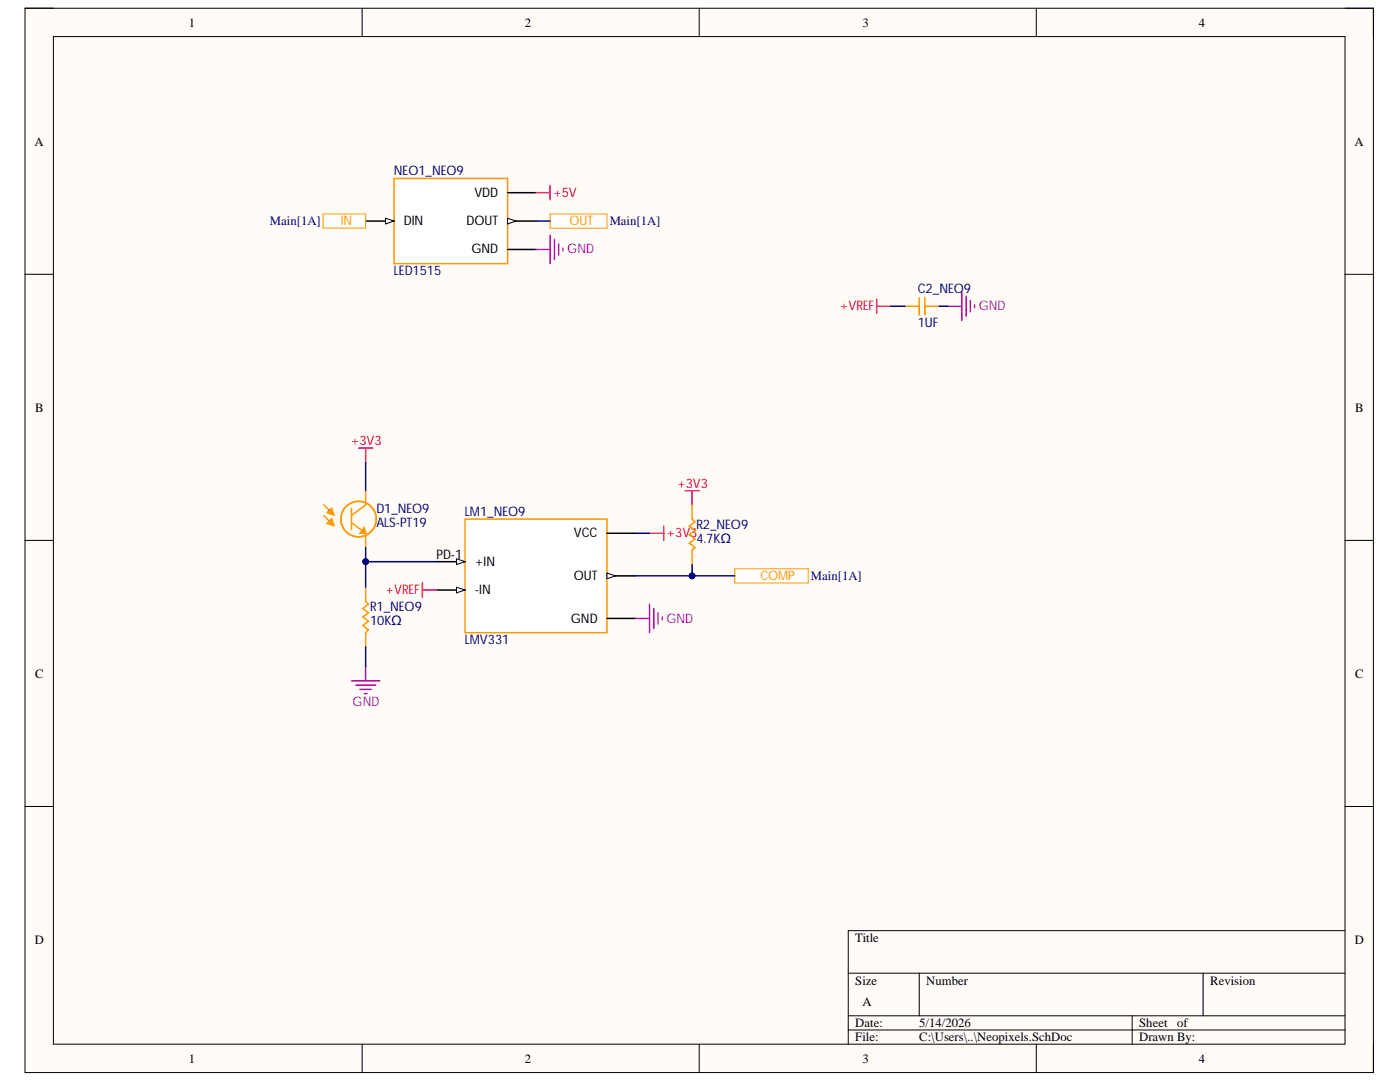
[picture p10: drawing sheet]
<svg xmlns="http://www.w3.org/2000/svg" width="279mm" height="216mm" viewBox="0 0 279 216" stroke-linecap="round" stroke-linejoin="round" font-family="sans-serif">
<path d="M5 1.6h269.1v212.4h-269.1z" fill-rule="evenodd" fill="#fffcf8"/>
<path d="M5 1.6h269.1v212.4h-269.1z" fill="none" stroke="#000" stroke-width=".2"/>
<path d="M10.7 7.3h257.7v201.1h-257.7z" fill-rule="evenodd" fill="#fffcf8"/>
<g fill="none" stroke="#000" stroke-width=".2">
<path d="M5 1.6h5.7M10.7 7.3h257.7v201.1h-257.7zM72.3 1.6v5.7M139.5 1.6v5.7M206.8 1.6v5.7M268.4 1.6h5.7v5.7M5 54.7h5.7M268.4 54.7h5.7M5 107.8h5.7M268.4 107.8h5.7M5 160.9h5.7M268.4 160.9h5.7"/>
<path d="M169.3 194.2h99.1M183.5 194.2v8.5M240.1 194.2v8.5M268.4 185.7h-99.1v22.7M72.3 208.4v5.6M139.5 208.4v5.6M169.3 202.7h99.1M169.3 205.5h99.1M206.8 208.4v5.6M225.9 202.7v5.7M274.1 208.4v5.6"/>
</g>
<path d="M78.6 35.6h22.7v17h-22.7z" fill-rule="evenodd" fill="#fff"/>
<path d="M78.6 35.6h22.7v17h-22.7z" fill="none" stroke="#f90" stroke-width=".3"/>
<path d="M73 44.1h5.6" fill="none" stroke="#000" stroke-width=".3"/>
<path d="M76.9 43.5l1.7 .6-1.7 .6z" fill="#f8fcff"/>
<path d="M76.9 43.5l1.7 .6-1.7 .6z" fill="none" stroke="#000" stroke-width=".2"/>
<path d="M101.3 38.4h5.7M101.3 44.1h5.7" fill="none" stroke="#000" stroke-width=".3"/>
<path d="M101.3 43.5l1.7 .6-1.7 .6z" fill="#f8fcff"/>
<path d="M101.3 43.5l1.7 .6-1.7 .6z" fill="none" stroke="#000" stroke-width=".2"/>
<path d="M101.3 49.8h5.7" fill="none" stroke="#000" stroke-width=".3"/>
<path d="M107 49.8h2.8M109.8 46.9v5.7M110.7 47.8v4M111.5 48.6v2.3M112.3 49.5v.6" fill="none" stroke="#90f" stroke-width=".3"/>
<path d="M107 38.4h2.8M109.8 37v2.9" fill="none" stroke="#f00" stroke-width=".3"/>
<path d="M64.5 42.7h8.5v2.8h-8.5z" fill-rule="evenodd" fill="#fff"/>
<path d="M64.5 42.7h8.5v2.8h-8.5z" fill="none" stroke="#f90" stroke-width=".2"/>
<path d="M109.8 42.7h11.3v2.8h-11.3z" fill-rule="evenodd" fill="#fff"/>
<path d="M109.8 42.7h11.3v2.8h-11.3z" fill="none" stroke="#f90" stroke-width=".2"/>
<path d="M71.6 89.4h2.8M73 89.4v2.9" fill="none" stroke="#f00" stroke-width=".3"/>
<path d="M73 117.2v2.8l.5 .6-1.1 .8 1.1 .9-1.1 .8 1.1 .9-1.1 .8 1.1 .9-.5 .5v2.9M138.1 100.7v2.9l.6 .5-1.1 .9 1.1 .8-1.1 .9 1.1 .8-1.1 .9 1.1 .8-.6 .6v2.8" fill="none" stroke="#f90" stroke-width=".3"/>
<path d="M146.6 113.5h14.7v2.8h-14.7z" fill-rule="evenodd" fill="#fff"/>
<path d="M146.6 113.5h14.7v2.8h-14.7z" fill="none" stroke="#f90" stroke-width=".2"/>
<path d="M92.8 103.6h28.3v22.6h-28.3z" fill-rule="evenodd" fill="#fff"/>
<path d="M92.8 103.6h28.3v22.6h-28.3z" fill="none" stroke="#f90" stroke-width=".3"/>
<path d="M87.1 112.1h5.7" fill="none" stroke="#000" stroke-width=".3"/>
<path d="M91.1 111.5l1.7 .6-1.7 .5z" fill="#f8fcff"/>
<path d="M91.1 111.5l1.7 .6-1.7 .5z" fill="none" stroke="#000" stroke-width=".2"/>
<path d="M87.1 117.7h5.7" fill="none" stroke="#000" stroke-width=".3"/>
<path d="M91.1 117.2l1.7 .5-1.7 .6z" fill="#f8fcff"/>
<path d="M91.1 117.2l1.7 .5-1.7 .6z" fill="none" stroke="#000" stroke-width=".2"/>
<path d="M121.1 106.4h5.7M121.1 114.9h5.7" fill="none" stroke="#000" stroke-width=".3"/>
<path d="M121.1 114.3l1.7 .6-1.7 .6z" fill="#f8fcff"/>
<path d="M121.1 114.3l1.7 .6-1.7 .6z" fill="none" stroke="#000" stroke-width=".2"/>
<path d="M121.1 123.4h5.7" fill="none" stroke="#000" stroke-width=".3"/>
<path d="M64.6 100.7l2 2M64.6 102.9l2 2M65.3 102.3l1.3 .4M65.3 104.4l.9-.8 .4 1.3zM66.2 101.5l.4 1.2M70.1 101.5v4.2M70.1 104.3l2.9 2.1M73 100.7l-2.9 2.2" fill="none" stroke="#f90" stroke-width=".3"/>
<path d="M66.2 101.5l-.9 .8M72.7 106.1l.3 .3" fill="none" stroke="#00f" stroke-width=".3"/>
<path d="M65.3 102.3l.9-.8 .4 1.2z" fill="#f90"/>
<path d="M65.3 102.3l.9-.8 .4 1.2z" fill="none" stroke="#f90" stroke-width=".3"/>
<path d="M72.7 105.3l.3 1.1h-1.2z" fill="#f90"/>
<path d="M72.7 105.3l.3 1.1h-1.2z" fill="none" stroke="#f90" stroke-width=".3"/>
<path d="M65.3 104.4l.9-.8 .4 1.3z" fill="#f90"/>
<g fill="none" stroke="#f90" stroke-width=".3">
<path d="M183.5 59.4v3.4M184.6 59.4v3.4M180.6 61.1h2.9M184.6 61.1h2.8M73 97.9v2.8M65.3 104.4l.9-.8 .4 1.3zM73 106.4v2.8"/>
<circle cx="71.6" cy="103.6" r="3.5"/>
</g>
<g fill="none" stroke="#90f" stroke-width=".3">
<path d="M192 58.3v5.6M192.8 59.1v4M193.6 60v2.2M189.1 61.1h2.9M194.5 60.8v.6M70.1 135.9h5.7M71 136.7h4M71.8 137.6h2.3M72.7 138.4h.6M73 133v2.9M126.8 123.4h2.8M129.6 120.6v5.6"/>
<path d="M130.5 121.4v4M131.3 122.3v2.2M132.2 123.1v.6"/>
</g>
<path d="M175 59.7v2.8M175 61.1h2.8M136.7 97.9h2.8M138.1 97.9v2.8M84.3 116.3v2.9M84.3 117.7h2.8M129.6 106.4h2.9M132.5 105v2.8" fill="none" stroke="#f00" stroke-width=".3"/>
<path d="M107 44.1h2.8M138.1 112.6v2.3h-11.3" fill="none" stroke="#000080" stroke-width=".3"/>
<circle cx="138.1" cy="114.9" r=".57" fill="#000080"/>
<circle cx="138.1" cy="114.9" r=".57" fill="none" stroke="#000080" stroke-width=".2"/>
<path d="M177.8 61.1h2.8M187.4 61.1h1.7M73 112.1h14.1" fill="none" stroke="#000080" stroke-width=".3"/>
<circle cx="73" cy="112.1" r=".57" fill="#000080"/>
<circle cx="73" cy="112.1" r=".57" fill="none" stroke="#000080" stroke-width=".2"/>
<path d="M73 92.3v5.6M73 109.2v8" fill="none" stroke="#000080" stroke-width=".3"/>
<circle cx="73" cy="112.1" r=".57" fill="#000080"/>
<circle cx="73" cy="112.1" r=".57" fill="none" stroke="#000080" stroke-width=".2"/>
<path d="M138.1 114.9h8.5M73 129.1v3.9" fill="none" stroke="#000080" stroke-width=".3"/>
<circle cx="138.1" cy="114.9" r=".57" fill="#000080"/>
<circle cx="138.1" cy="114.9" r=".57" fill="none" stroke="#000080" stroke-width=".2"/>
<path d="M126.8 106.4h2.8" fill="none" stroke="#000080" stroke-width=".3"/>
<g font-size="2.6" fill="#000080">
<text x="78.6" y="35">NEO1_NEO9</text>
<text x="78.6" y="54.8">LED1515</text>
<text x="183.2" y="58.5">C2_NEO</text>
<text x="192.3" y="58.5">9</text>
<text x="183.2" y="65.3">1UF</text>
<text x="75.1" y="102.3">D1_NEO9</text>
<text x="75.1" y="105.1">ALS-PT19</text>
<text x="92.8" y="103">LM1_NEO9</text>
<text x="139" y="105.5">R2_NEO9</text>
<text x="139" y="108.4">4.7KΩ</text>
<text x="73.8" y="121.9">R1_NEO9</text>
<text x="73.8" y="124.8">10KΩ</text>
<text x="92.8" y="128.4">LMV331</text>
</g>
<g font-size="2.6">
<text x="94.7" y="39.2">VDD</text>
<text x="80.6" y="44.9">DIN</text>
<text x="93.1" y="44.9">DOUT</text>
<text x="94.1" y="50.6">GND</text>
<text x="114.5" y="107.2">VCC</text>
<text x="87.1" y="111.5">PD-1</text>
<text x="94.8" y="112.9">+IN</text>
<text x="94.8" y="118.6">-IN</text>
<text x="114.5" y="115.7">OUT</text>
<text x="113.9" y="124.2">GND</text>
</g>
<g font-size="2.6" fill="#f00">
<text x="110.4" y="39.2">+5V</text>
<text x="167.6" y="61.9">+VREF</text>
<text x="70" y="88.8">+3V3</text>
<text x="135.1" y="97.3">+3V3</text>
<text x="133" y="107.2">+3V3</text>
<text x="76.9" y="118.6">+VREF</text>
</g>
<g font-size="2.6" fill="#f90">
<text x="68" y="44.9">IN</text>
<text x="113.6" y="44.9">OUT</text>
<text x="151.7" y="115.7">COMP</text>
</g>
<g font-size="2.6" fill="#90f">
<text x="113.2" y="50.6">GND</text>
<text x="195.3" y="61.9">GND</text>
<text x="133" y="124.2">GND</text>
<text x="70.4" y="140.9">GND</text>
</g>
<g font-size="2.5">
<text x="37.7" y="5.3">1</text>
<text x="104.7" y="5.3">2</text>
<text x="172.1" y="5.3">3</text>
<text x="239.2" y="5.3">4</text>
<text x="6.9" y="29.1">A</text>
<text x="270.3" y="29.1">A</text>
<text x="7" y="82.2">B</text>
<text x="270.5" y="82.2">B</text>
<text x="7" y="135.2">C</text>
<text x="270.5" y="135.2">C</text>
<text x="6.9" y="188.3">D</text>
<text x="170.7" y="188">Title</text>
<text x="270.4" y="188.3">D</text>
<text x="170.7" y="196.5">Size</text>
<text x="184.9" y="196.5">Number</text>
<text x="241.5" y="196.5">Revision</text>
<text x="172.1" y="200.7">A</text>
<text x="170.7" y="205">Date:</text>
<text x="170.7" y="207.8">File:</text>
<text x="183.5" y="205">5/14/2026</text>
<text x="183.5" y="207.8">C:\Users\..\Neopixels.SchDoc</text>
<text x="227.4" y="205">Sheet</text>
<text x="227.4" y="207.8">Drawn By:</text>
<text x="234.9" y="205">of</text>
<text x="37.7" y="212">1</text>
<text x="104.7" y="212">2</text>
<text x="172.1" y="212">3</text>
<text x="239.2" y="212">4</text>
</g>
<g font-size="2.5" fill="#000080">
<text x="53.9" y="45">Main[1A]</text>
<text x="121.7" y="45">Main[1A]</text>
<text x="161.9" y="115.8">Main[1A]</text>
</g>
</svg>
